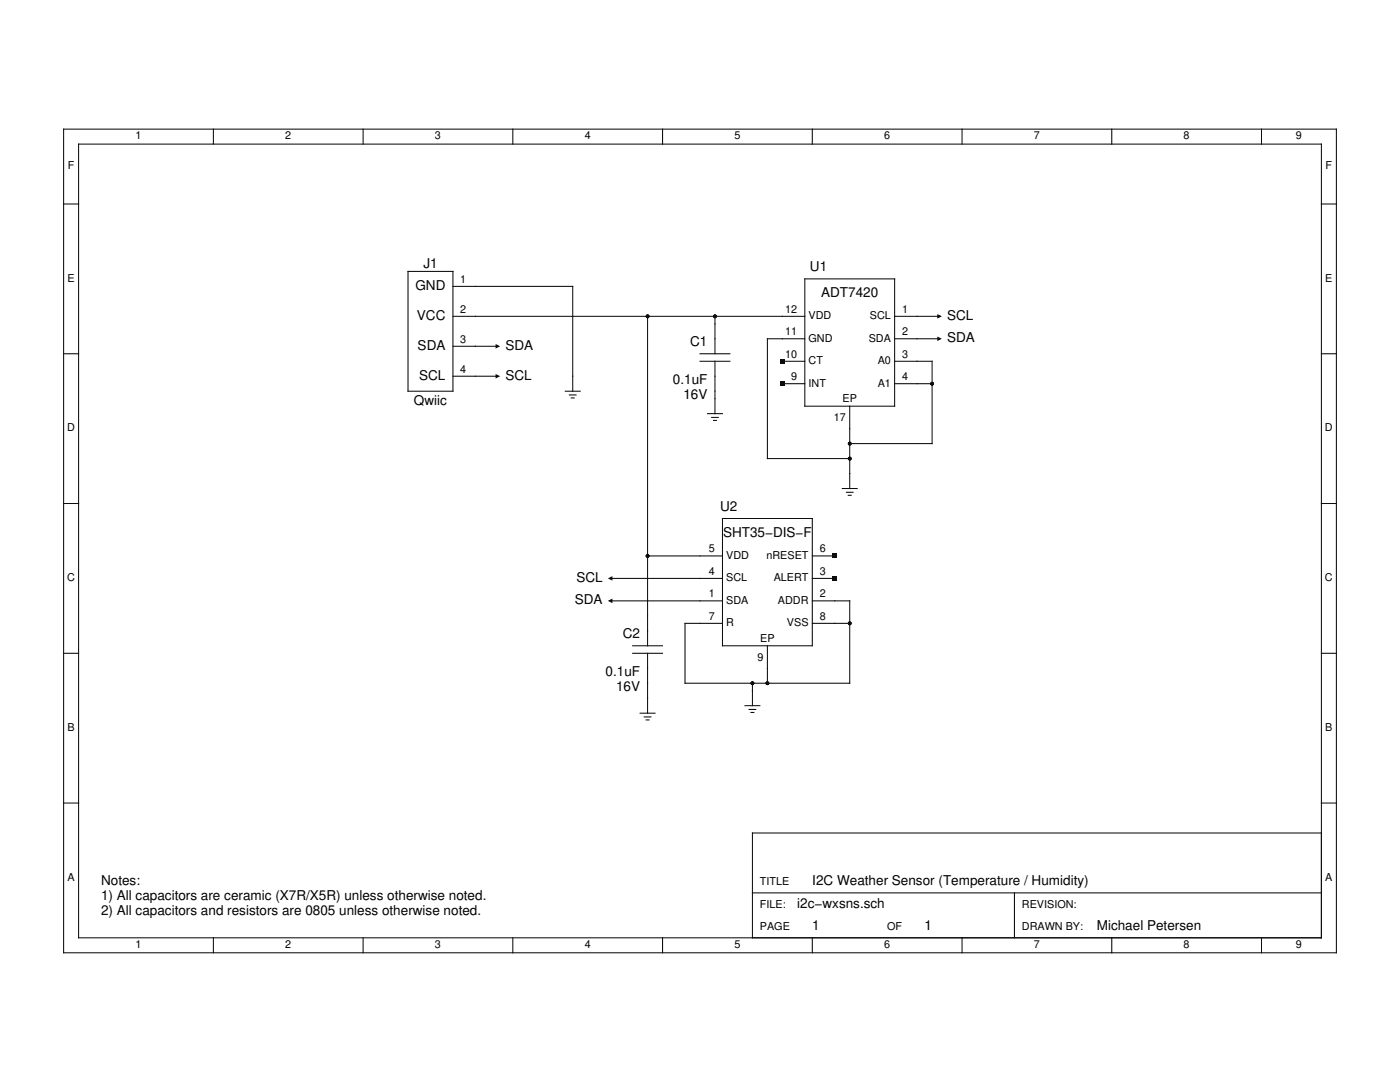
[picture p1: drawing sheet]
<svg xmlns="http://www.w3.org/2000/svg" width="279mm" height="216mm" viewBox="0 0 279 216" stroke-linecap="round" stroke-linejoin="round" font-family="sans-serif">
<g fill="none" stroke="#000" stroke-width=".2">
<path d="M12.7 25.8h254v164.3h-254zM15.7 28.8h248v158.3h-248zM42.6 25.8v3M72.5 25.8v3M102.3 25.8v3M132.2 25.8v3M162.1 25.8v3M192 25.8v3M221.9 25.8v3M251.8 25.8v3M12.7 40.7h3M81.4 54.2h9v23.9h-9z"/>
<path d="M90.4 57.1h23.9v21M160.6 55.6h17.9v25.4h-17.9zM263.7 40.7h3M12.7 70.6h3M90.4 63.1h70.2M90.4 69.1h9M90.4 75.1h9M112.8 78.1h3M113.6 78.8h1.4M114 79.4h.6M129.2 63.1v65.8M139.7 70.6h6"/>
<path d="M139.7 72.1h6M142.7 63.1v7.5M142.7 72.1v10.4M156.1 72.1h4.5M156.1 76.6h4.5M160.6 67.6h-7.5v23.9h16.5M178.5 63.1h9M178.5 67.6h9M178.5 72.1h7.5v16.4h-16.4M178.5 76.6h7.5M263.7 70.6h3M141.2 82.5h3"/>
<path d="M142 83.3h1.4M142.4 83.9h.6M168.1 97.5h3M168.9 98.2h1.4M169.3 98.8h.6M169.6 81v16.5M12.7 100.5h3M121.8 115.4h22.4M121.8 119.9h22.4M129.2 110.9h15M144.2 103.5h17.9v25.4h-17.9zM162.1 119.9h7.5v16.4h-32.9v-11.9h7.5"/>
<path d="M162.1 115.4h4.5M162.1 110.9h4.5M263.7 100.5h3M12.7 130.4h3M126.3 130.4h5.9M126.3 128.9h5.9M129.2 130.4v11.9M150.2 136.3v4.5M153.1 128.9v7.4M162.1 124.4h7.5M263.7 130.4h3M127.7 142.3h3"/>
<path d="M128.6 143.1h1.3M128.9 143.7h.6M148.7 140.8h3M149.5 141.6h1.3M149.9 142.2h.6M12.7 160.2h3M150.2 178.2h113.5M202.5 178.2v8.9M263.7 166.2h-113.5v20.9M263.7 160.2h3M42.6 187.1v3M72.5 187.1v3"/>
<path d="M102.3 187.1v3M132.2 187.1v3M162.1 187.1v3M192 187.1v3M221.9 187.1v3M251.8 187.1v3"/>
</g>
<g fill="#000">
<path d="M98.9 68.6l.9 .5-.9 .4zM98.9 74.6l.9 .5-.9 .4zM155.7 71.6h.9v.9h-.9zM155.7 76.1h.9v.9h-.9zM187.1 67.2l.9 .4-.9 .4zM187.1 62.7l.9 .4-.9 .5zM121.3 115.4l.9-.4v.9zM121.3 119.9l.9-.5v.9zM166.1 115h.9v.9h-.9zM166.1 110.5h.9v.9h-.9z"/>
<circle cx="129.2" cy="63.1" r=".37"/>
<circle cx="142.7" cy="63.1" r=".37"/>
<circle cx="186" cy="76.6" r=".37"/>
<circle cx="169.6" cy="91.5" r=".37"/>
<circle cx="169.6" cy="88.5" r=".37"/>
<circle cx="129.2" cy="110.9" r=".37"/>
<circle cx="150.2" cy="136.3" r=".37"/>
<circle cx="153.1" cy="136.3" r=".37"/>
<circle cx="169.6" cy="124.4" r=".37"/>
</g>
<g font-size="2.7">
<text x="84.5" y="53.4">J1</text>
<text x="82.9" y="57.9">GND</text>
<text x="161.7" y="54.2">U1</text>
<text x="163.9" y="59.3">ADT7420</text>
<text x="83.2" y="63.8">VCC</text>
<text x="189" y="63.8">SCL</text>
<text x="83.4" y="69.8">SDA</text>
<text x="100.9" y="69.8">SDA</text>
<text x="137.7" y="69.1">C1</text>
<text x="189" y="68.3">SDA</text>
<text x="83.7" y="75.8">SCL</text>
<text x="100.9" y="75.8">SCL</text>
<text x="134.3" y="76.6">0.1uF</text>
<text x="82.6" y="80.8">Qwiic</text>
<text x="136.4" y="79.6">16V</text>
<text x="143.7" y="102">U2</text>
<text x="144.3" y="107.2">SHT35−DIS−F</text>
<text x="115" y="116.1">SCL</text>
<text x="114.7" y="120.6">SDA</text>
<text x="124.3" y="127.4">C2</text>
<text x="120.8" y="134.8">0.1uF</text>
<text x="122.9" y="137.8">16V</text>
<text x="20.2" y="176.6">Notes:</text>
<text x="20.2" y="179.6">1) All capacitors are ceramic (X7R/X5R) unless otherwise noted.</text>
<text x="162.1" y="176.7">I2C Weather Sensor (Temperature / Humidity)</text>
<text x="20.2" y="182.6">2) All capacitors and resistors are 0805 unless otherwise noted.</text>
<text x="159.1" y="181.2">i2c−wxsns.sch</text>
<text x="162.1" y="185.6">1</text>
<text x="184.5" y="185.6">1</text>
<text x="218.9" y="185.6">Michael Petersen</text>
</g>
<g font-size="2.2">
<text x="27" y="27.8">1</text>
<text x="56.9" y="27.8">2</text>
<text x="86.8" y="27.8">3</text>
<text x="116.7" y="27.8">4</text>
<text x="146.6" y="27.8">5</text>
<text x="176.5" y="27.8">6</text>
<text x="206.3" y="27.8">7</text>
<text x="236.2" y="27.8">8</text>
<text x="258.6" y="27.8">9</text>
<text x="13.5" y="33.8">F</text>
<text x="264.5" y="33.8">F</text>
<text x="13.5" y="56.2">E</text>
<text x="91.8" y="56.5">1</text>
<text x="264.5" y="56.2">E</text>
<text x="91.8" y="62.4">2</text>
<text x="156.7" y="62.4">12</text>
<text x="161.4" y="63.7">VDD</text>
<text x="173.6" y="63.7">SCL</text>
<text x="180" y="62.4">1</text>
<text x="91.8" y="68.4">3</text>
<text x="156.7" y="66.9">11</text>
<text x="156.7" y="71.3">10</text>
<text x="161.4" y="68.2">GND</text>
<text x="173.4" y="68.2">SDA</text>
<text x="180" y="71.3">3</text>
<text x="180" y="66.9">2</text>
<text x="91.8" y="74.4">4</text>
<text x="157.9" y="75.8">9</text>
<text x="161.4" y="77.1">INT</text>
<text x="161.4" y="72.7">CT</text>
<text x="175.2" y="72.6">A0</text>
<text x="175.2" y="77.1">A1</text>
<text x="180" y="75.8">4</text>
<text x="168.1" y="80.3">EP</text>
<text x="13.4" y="86.1">D</text>
<text x="166.4" y="84.1">17</text>
<text x="264.4" y="86.1">D</text>
<text x="141.5" y="110.2">5</text>
<text x="144.9" y="111.5">VDD</text>
<text x="153" y="111.5">nRESET</text>
<text x="163.6" y="110.2">6</text>
<text x="13.4" y="116">C</text>
<text x="141.5" y="114.7">4</text>
<text x="141.5" y="119.1">1</text>
<text x="144.9" y="116">SCL</text>
<text x="154.4" y="116">ALERT</text>
<text x="163.6" y="119.1">2</text>
<text x="163.6" y="114.7">3</text>
<text x="264.4" y="116">C</text>
<text x="141.5" y="123.6">7</text>
<text x="144.9" y="120.5">SDA</text>
<text x="144.9" y="124.9">R</text>
<text x="155.3" y="120.5">ADDR</text>
<text x="157" y="124.9">VSS</text>
<text x="163.6" y="123.6">8</text>
<text x="151.2" y="131.9">9</text>
<text x="151.7" y="128.1">EP</text>
<text x="13.5" y="145.9">B</text>
<text x="264.5" y="145.9">B</text>
<text x="13.5" y="175.7">A</text>
<text x="151.7" y="176.7">TITLE</text>
<text x="264.5" y="175.7">A</text>
<text x="151.7" y="181.2">FILE:</text>
<text x="151.7" y="185.6">PAGE</text>
<text x="177.1" y="185.6">OF</text>
<text x="203.9" y="181.2">REVISION:</text>
<text x="203.9" y="185.6">DRAWN BY:</text>
<text x="27" y="189.2">1</text>
<text x="56.9" y="189.2">2</text>
<text x="86.8" y="189.2">3</text>
<text x="116.7" y="189.2">4</text>
<text x="146.6" y="189.2">5</text>
<text x="176.5" y="189.2">6</text>
<text x="206.3" y="189.2">7</text>
<text x="236.2" y="189.2">8</text>
<text x="258.6" y="189.2">9</text>
</g>
</svg>
